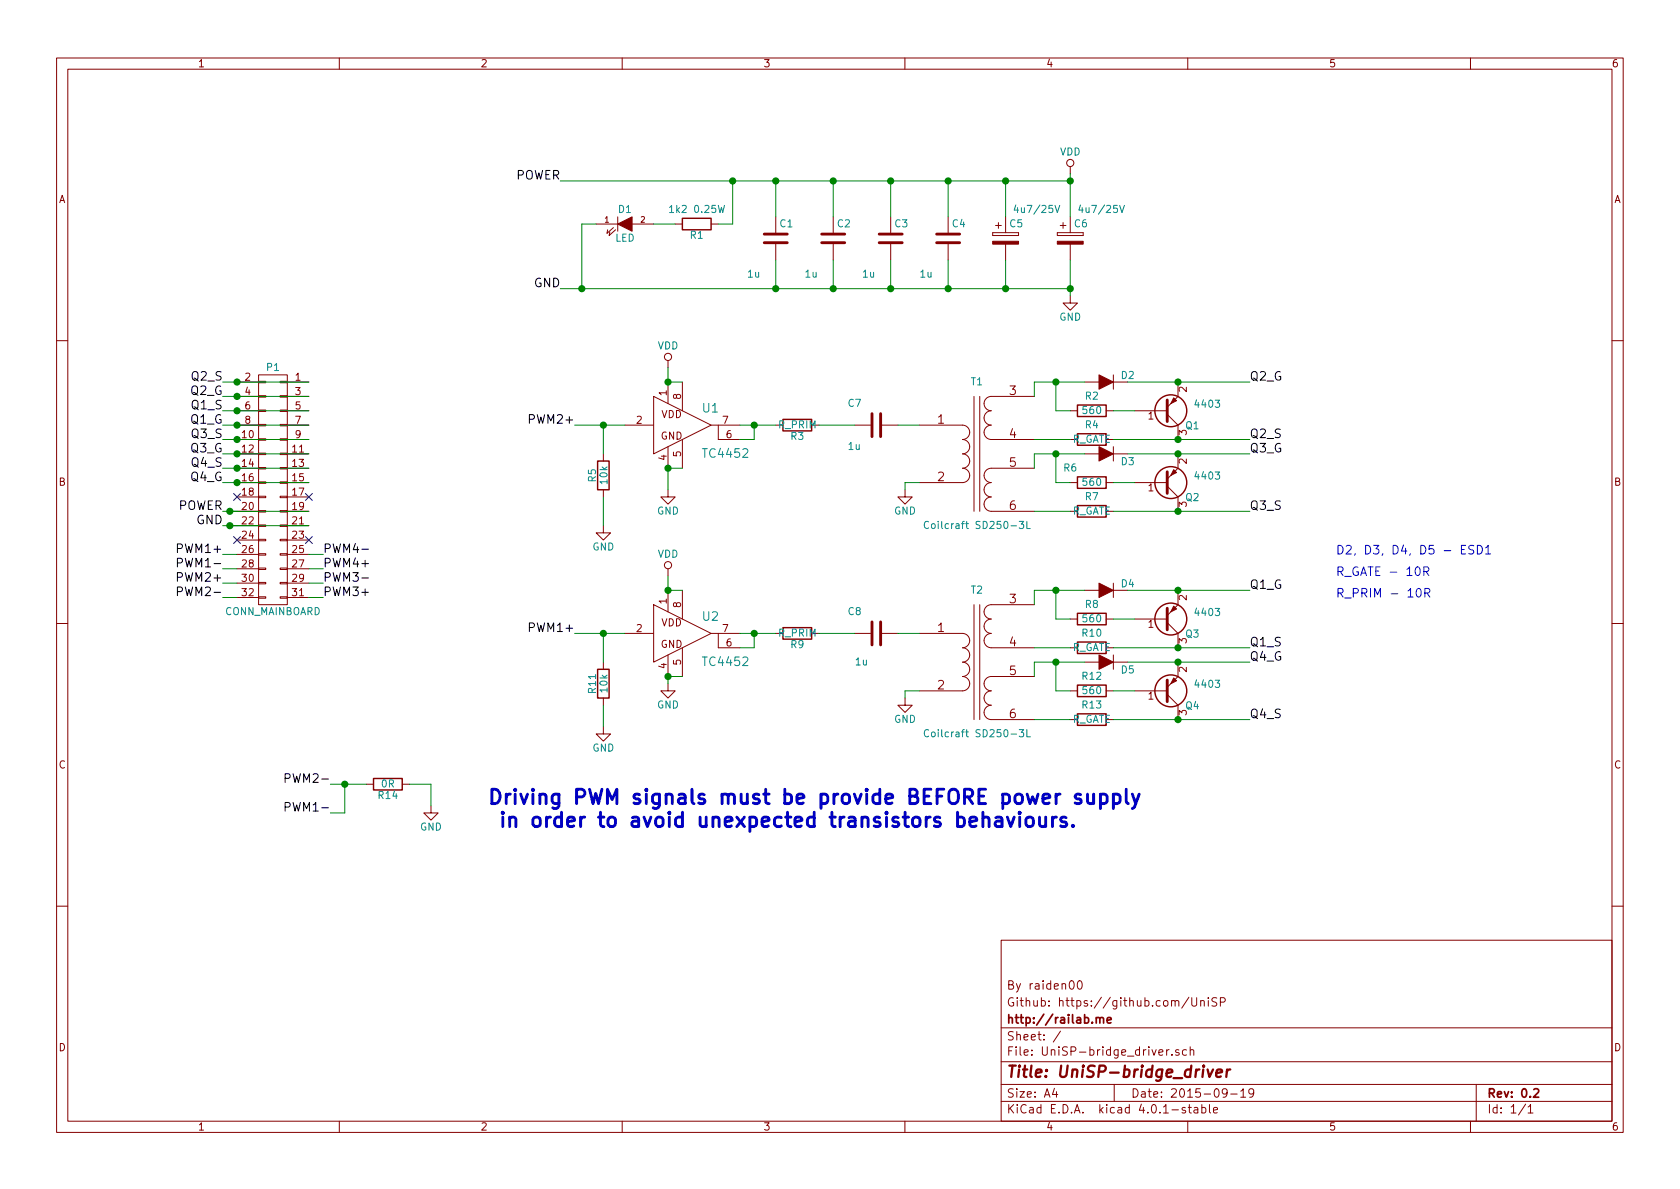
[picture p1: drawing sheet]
EESchema Schematic File Version 2
LIBS:conn
LIBS:device
LIBS:transistors
LIBS:power
LIBS:UniSP-bridge_driver-cache
EELAYER 25 0
EELAYER END
$Descr A4 11693 8268
encoding utf-8
Sheet 1 1
Title "UniSP-bridge_driver"
Date "2015-09-19"
Rev "0.2"
Comp "http://railab.me"
Comment1 "Github: https://github.com/UniSP"
Comment2 "By raiden00"
Comment3 ""
Comment4 ""
$EndDescr
$Comp
L CONN_02X16 P1
U 1 1
P 1900 3400
F 0 "P1" H 1900 4250 50  0000 C CNN
F 1 "CONN_MAINBOARD" H 1900 2550 50  0000 C CNN
F 2 "Pin_Headers:Pin_Header_Angled_2x16" H 1900 2250 60  0001 C CNN
F 3 "" H 1900 2250 60  0000 C CNN
	1    1900 3400
	-1   0    0    -1  
$EndComp
$Comp
L TRANSFO2 T1
U 1 1
P 6800 3150
F 0 "T1" H 6800 3650 50  0000 C CNN
F 1 "Coilcraft SD250-3L" H 6800 2650 50  0000 C CNN
F 2 "UniSP-bridge_driver:Coilcraft-SD250-3L" H 6800 3150 60  0001 C CNN
F 3 "" H 6800 3150 60  0000 C CNN
	1    6800 3150
	1    0    0    -1  
$EndComp
$Comp
L TRANSFO2 T2
U 1 1
P 6800 4600
F 0 "T2" H 6800 5100 50  0000 C CNN
F 1 "Coilcraft SD250-3L" H 6800 4100 50  0000 C CNN
F 2 "UniSP-bridge_driver:Coilcraft-SD250-3L" H 6800 4600 60  0001 C CNN
F 3 "" H 6800 4600 60  0000 C CNN
	1    6800 4600
	1    0    0    -1  
$EndComp
$Comp
L R R3
U 1 1
P 5550 2950
F 0 "R3" V 5630 2950 50  0000 C CNN
F 1 "R_PRIM" V 5550 2950 50  0000 C CNN
F 2 "Resistors_SMD:R_1206_HandSoldering" V 5480 2950 30  0001 C CNN
F 3 "" H 5550 2950 30  0000 C CNN
	1    5550 2950
	0    1    1    0   
$EndComp
$Comp
L C C7
U 1 1
P 6100 2950
F 0 "C7" V 5950 2750 50  0000 L CNN
F 1 "1u" V 6250 2750 50  0000 L CNN
F 2 "Capacitors_SMD:C_1206_HandSoldering" H 6138 2800 30  0001 C CNN
F 3 "" H 6100 2950 60  0000 C CNN
	1    6100 2950
	0    1    1    0   
$EndComp
$Comp
L GND #PWR01
U 1 1
P 6300 3400
F 0 "#PWR01" H 6300 3150 50  0001 C CNN
F 1 "GND" H 6300 3250 50  0000 C CNN
F 2 "" H 6300 3400 60  0000 C CNN
F 3 "" H 6300 3400 60  0000 C CNN
	1    6300 3400
	1    0    0    -1  
$EndComp
$Comp
L TC4420 U2
U 1 1
P 4750 4400
F 0 "U2" H 4945 4515 60  0000 C CNN
F 1 "TC4452" H 5050 4200 60  0000 C CNN
F 2 "Housings_SOIC:SOIC-8_3.9x4.9mm_Pitch1.27mm" H 4750 4400 60  0001 C CNN
F 3 "" H 4750 4400 60  0000 C CNN
	1    4750 4400
	1    0    0    -1  
$EndComp
$Comp
L R R9
U 1 1
P 5550 4400
F 0 "R9" V 5630 4400 50  0000 C CNN
F 1 "R_PRIM" V 5550 4400 50  0000 C CNN
F 2 "Resistors_SMD:R_1206_HandSoldering" V 5480 4400 30  0001 C CNN
F 3 "" H 5550 4400 30  0000 C CNN
	1    5550 4400
	0    1    1    0   
$EndComp
$Comp
L C C8
U 1 1
P 6100 4400
F 0 "C8" V 5950 4200 50  0000 L CNN
F 1 "1u" V 6300 4250 50  0000 L CNN
F 2 "Capacitors_SMD:C_1206_HandSoldering" H 6138 4250 30  0001 C CNN
F 3 "" H 6100 4400 60  0000 C CNN
	1    6100 4400
	0    1    1    0   
$EndComp
$Comp
L GND #PWR02
U 1 1
P 6300 4850
F 0 "#PWR02" H 6300 4600 50  0001 C CNN
F 1 "GND" H 6300 4700 50  0000 C CNN
F 2 "" H 6300 4850 60  0000 C CNN
F 3 "" H 6300 4850 60  0000 C CNN
	1    6300 4850
	1    0    0    -1  
$EndComp
$Comp
L LED D1
U 1 1
P 4350 1550
F 0 "D1" H 4350 1650 50  0000 C CNN
F 1 "LED" H 4350 1450 50  0000 C CNN
F 2 "LEDs:LED-0603" H 4350 1550 60  0001 C CNN
F 3 "" H 4350 1550 60  0000 C CNN
	1    4350 1550
	1    0    0    -1  
$EndComp
$Comp
L R R1
U 1 1
P 4850 1550
F 0 "R1" V 4930 1550 50  0000 C CNN
F 1 "1k2 0.25W" V 4750 1550 50  0000 C CNN
F 2 "Resistors_SMD:R_1206_HandSoldering" V 4780 1550 30  0001 C CNN
F 3 "" H 4850 1550 30  0000 C CNN
	1    4850 1550
	0    1    1    0   
$EndComp
$Comp
L C C1
U 1 1
P 5400 1650
F 0 "C1" H 5425 1750 50  0000 L CNN
F 1 "1u" H 5200 1400 50  0000 L CNN
F 2 "Capacitors_SMD:C_1206_HandSoldering" H 5438 1500 30  0001 C CNN
F 3 "" H 5400 1650 60  0000 C CNN
	1    5400 1650
	1    0    0    -1  
$EndComp
$Comp
L C C2
U 1 1
P 5800 1650
F 0 "C2" H 5825 1750 50  0000 L CNN
F 1 "1u" H 5600 1400 50  0000 L CNN
F 2 "Capacitors_SMD:C_1206_HandSoldering" H 5838 1500 30  0001 C CNN
F 3 "" H 5800 1650 60  0000 C CNN
	1    5800 1650
	1    0    0    -1  
$EndComp
$Comp
L CP C5
U 1 1
P 7000 1650
F 0 "C5" H 7025 1750 50  0000 L CNN
F 1 "4u7/25V" H 7050 1850 50  0000 L CNN
F 2 "Capacitors_Tantalum_SMD:TantalC_SizeB_EIA-3528_HandSoldering" H 7038 1500 30  0001 C CNN
F 3 "" H 7000 1650 60  0000 C CNN
	1    7000 1650
	1    0    0    -1  
$EndComp
$Comp
L CP C6
U 1 1
P 7450 1650
F 0 "C6" H 7475 1750 50  0000 L CNN
F 1 "4u7/25V" H 7500 1850 50  0000 L CNN
F 2 "Capacitors_Tantalum_SMD:TantalC_SizeB_EIA-3528_HandSoldering" H 7488 1500 30  0001 C CNN
F 3 "" H 7450 1650 60  0000 C CNN
	1    7450 1650
	1    0    0    -1  
$EndComp
$Comp
L VDD #PWR03
U 1 1
P 7450 1200
F 0 "#PWR03" H 7450 1050 50  0001 C CNN
F 1 "VDD" H 7450 1350 50  0000 C CNN
F 2 "" H 7450 1200 60  0000 C CNN
F 3 "" H 7450 1200 60  0000 C CNN
	1    7450 1200
	1    0    0    -1  
$EndComp
$Comp
L GND #PWR04
U 1 1
P 7450 2050
F 0 "#PWR04" H 7450 1800 50  0001 C CNN
F 1 "GND" H 7450 1900 50  0000 C CNN
F 2 "" H 7450 2050 60  0000 C CNN
F 3 "" H 7450 2050 60  0000 C CNN
	1    7450 2050
	1    0    0    -1  
$EndComp
$Comp
L VDD #PWR05
U 1 1
P 4650 2550
F 0 "#PWR05" H 4650 2400 50  0001 C CNN
F 1 "VDD" H 4650 2700 50  0000 C CNN
F 2 "" H 4650 2550 60  0000 C CNN
F 3 "" H 4650 2550 60  0000 C CNN
	1    4650 2550
	1    0    0    -1  
$EndComp
$Comp
L VDD #PWR06
U 1 1
P 4650 4000
F 0 "#PWR06" H 4650 3850 50  0001 C CNN
F 1 "VDD" H 4650 4150 50  0000 C CNN
F 2 "" H 4650 4000 60  0000 C CNN
F 3 "" H 4650 4000 60  0000 C CNN
	1    4650 4000
	1    0    0    -1  
$EndComp
$Comp
L GND #PWR07
U 1 1
P 4650 3400
F 0 "#PWR07" H 4650 3150 50  0001 C CNN
F 1 "GND" H 4650 3250 50  0000 C CNN
F 2 "" H 4650 3400 60  0000 C CNN
F 3 "" H 4650 3400 60  0000 C CNN
	1    4650 3400
	1    0    0    -1  
$EndComp
$Comp
L GND #PWR08
U 1 1
P 4650 4750
F 0 "#PWR08" H 4650 4500 50  0001 C CNN
F 1 "GND" H 4650 4600 50  0000 C CNN
F 2 "" H 4650 4750 60  0000 C CNN
F 3 "" H 4650 4750 60  0000 C CNN
	1    4650 4750
	1    0    0    -1  
$EndComp
$Comp
L D D2
U 1 1
P 7700 2650
F 0 "D2" H 7550 2600 50  0000 C CNN
F 1 "ESD1" H 7700 2550 50  0001 C CNN
F 2 "Diodes_SMD:SMA_Handsoldering" H 7700 2650 60  0001 C CNN
F 3 "" H 7700 2650 60  0000 C CNN
	1    7700 2650
	-1   0    0    1   
$EndComp
$Comp
L R R4
U 1 1
P 7600 3050
F 0 "R4" V 7500 3050 50  0000 C CNN
F 1 "R_GATE" V 7600 3050 50  0000 C CNN
F 2 "Resistors_SMD:R_1206_HandSoldering" V 7530 3050 30  0001 C CNN
F 3 "" H 7600 3050 30  0000 C CNN
	1    7600 3050
	0    1    1    0   
$EndComp
$Comp
L R R2
U 1 1
P 7600 2850
F 0 "R2" V 7500 2850 50  0000 C CNN
F 1 "560" V 7600 2850 50  0000 C CNN
F 2 "Resistors_SMD:R_1206_HandSoldering" V 7530 2850 30  0001 C CNN
F 3 "" H 7600 2850 30  0000 C CNN
	1    7600 2850
	0    1    1    0   
$EndComp
$Comp
L Q_PNP_BEC Q1
U 1 1
P 8100 2850
F 0 "Q1" H 8350 2950 50  0000 R CNN
F 1 "4403" H 8500 2800 50  0000 R CNN
F 2 "Housings_SOT-23_SOT-143_TSOT-6:SOT-23_Handsoldering" H 8300 2950 29  0001 C CNN
F 3 "" H 8100 2850 60  0000 C CNN
	1    8100 2850
	1    0    0    1   
$EndComp
$Comp
L D D3
U 1 1
P 7700 3150
F 0 "D3" H 7550 3200 50  0000 C CNN
F 1 "ESD1" H 7500 3250 50  0001 C CNN
F 2 "Diodes_SMD:SMA_Handsoldering" H 7700 3150 60  0001 C CNN
F 3 "" H 7700 3150 60  0000 C CNN
	1    7700 3150
	-1   0    0    1   
$EndComp
$Comp
L R R7
U 1 1
P 7600 3550
F 0 "R7" V 7500 3550 50  0000 C CNN
F 1 "R_GATE" V 7600 3550 50  0000 C CNN
F 2 "Resistors_SMD:R_1206_HandSoldering" V 7530 3550 30  0001 C CNN
F 3 "" H 7600 3550 30  0000 C CNN
	1    7600 3550
	0    1    1    0   
$EndComp
$Comp
L R R6
U 1 1
P 7600 3350
F 0 "R6" V 7500 3200 50  0000 C CNN
F 1 "560" V 7600 3350 50  0000 C CNN
F 2 "Resistors_SMD:R_1206_HandSoldering" V 7530 3350 30  0001 C CNN
F 3 "" H 7600 3350 30  0000 C CNN
	1    7600 3350
	0    1    1    0   
$EndComp
$Comp
L Q_PNP_BEC Q2
U 1 1
P 8100 3350
F 0 "Q2" H 8350 3450 50  0000 R CNN
F 1 "4403" H 8500 3300 50  0000 R CNN
F 2 "Housings_SOT-23_SOT-143_TSOT-6:SOT-23_Handsoldering" H 8300 3450 29  0001 C CNN
F 3 "" H 8100 3350 60  0000 C CNN
	1    8100 3350
	1    0    0    1   
$EndComp
$Comp
L D D4
U 1 1
P 7700 4100
F 0 "D4" H 7550 4050 50  0000 C CNN
F 1 "ESD1" H 7700 4000 50  0001 C CNN
F 2 "Diodes_SMD:SMA_Handsoldering" H 7700 4100 60  0001 C CNN
F 3 "" H 7700 4100 60  0000 C CNN
	1    7700 4100
	-1   0    0    1   
$EndComp
$Comp
L R R10
U 1 1
P 7600 4500
F 0 "R10" V 7500 4500 50  0000 C CNN
F 1 "R_GATE" V 7600 4500 50  0000 C CNN
F 2 "Resistors_SMD:R_1206_HandSoldering" V 7530 4500 30  0001 C CNN
F 3 "" H 7600 4500 30  0000 C CNN
	1    7600 4500
	0    1    1    0   
$EndComp
$Comp
L R R8
U 1 1
P 7600 4300
F 0 "R8" V 7500 4300 50  0000 C CNN
F 1 "560" V 7600 4300 50  0000 C CNN
F 2 "Resistors_SMD:R_1206_HandSoldering" V 7530 4300 30  0001 C CNN
F 3 "" H 7600 4300 30  0000 C CNN
	1    7600 4300
	0    1    1    0   
$EndComp
$Comp
L Q_PNP_BEC Q3
U 1 1
P 8100 4300
F 0 "Q3" H 8350 4400 50  0000 R CNN
F 1 "4403" H 8500 4250 50  0000 R CNN
F 2 "Housings_SOT-23_SOT-143_TSOT-6:SOT-23_Handsoldering" H 8300 4400 29  0001 C CNN
F 3 "" H 8100 4300 60  0000 C CNN
	1    8100 4300
	1    0    0    1   
$EndComp
$Comp
L D D5
U 1 1
P 7700 4600
F 0 "D5" H 7550 4650 50  0000 C CNN
F 1 "ESD1" H 7850 4650 50  0001 C CNN
F 2 "Diodes_SMD:SMA_Handsoldering" H 7700 4600 60  0001 C CNN
F 3 "" H 7700 4600 60  0000 C CNN
	1    7700 4600
	-1   0    0    1   
$EndComp
$Comp
L R R13
U 1 1
P 7600 5000
F 0 "R13" V 7500 5000 50  0000 C CNN
F 1 "R_GATE" V 7600 5000 50  0000 C CNN
F 2 "Resistors_SMD:R_1206_HandSoldering" V 7530 5000 30  0001 C CNN
F 3 "" H 7600 5000 30  0000 C CNN
	1    7600 5000
	0    1    1    0   
$EndComp
$Comp
L R R12
U 1 1
P 7600 4800
F 0 "R12" V 7500 4800 50  0000 C CNN
F 1 "560" V 7600 4800 50  0000 C CNN
F 2 "Resistors_SMD:R_1206_HandSoldering" V 7530 4800 30  0001 C CNN
F 3 "" H 7600 4800 30  0000 C CNN
	1    7600 4800
	0    1    1    0   
$EndComp
$Comp
L Q_PNP_BEC Q4
U 1 1
P 8100 4800
F 0 "Q4" H 8350 4900 50  0000 R CNN
F 1 "4403" H 8500 4750 50  0000 R CNN
F 2 "Housings_SOT-23_SOT-143_TSOT-6:SOT-23_Handsoldering" H 8300 4900 29  0001 C CNN
F 3 "" H 8100 4800 60  0000 C CNN
	1    8100 4800
	1    0    0    1   
$EndComp
$Comp
L GND #PWR09
U 1 1
P 3000 5600
F 0 "#PWR09" H 3000 5350 50  0001 C CNN
F 1 "GND" H 3000 5450 50  0000 C CNN
F 2 "" H 3000 5600 60  0000 C CNN
F 3 "" H 3000 5600 60  0000 C CNN
	1    3000 5600
	1    0    0    -1  
$EndComp
NoConn ~ 2150 3750
NoConn ~ 1650 3750
NoConn ~ 2150 3450
NoConn ~ 1650 3450
$Comp
L TC4420 U1
U 1 1
P 4750 2950
F 0 "U1" H 4945 3065 60  0000 C CNN
F 1 "TC4452" H 5050 2750 60  0000 C CNN
F 2 "Housings_SOIC:SOIC-8_3.9x4.9mm_Pitch1.27mm" H 4750 2950 60  0001 C CNN
F 3 "" H 4750 2950 60  0000 C CNN
	1    4750 2950
	1    0    0    -1  
$EndComp
$Comp
L R R14
U 1 1
P 2700 5450
F 0 "R14" V 2780 5450 50  0000 C CNN
F 1 "0R" V 2700 5450 50  0000 C CNN
F 2 "Resistors_SMD:R_0805_HandSoldering" V 2630 5450 30  0001 C CNN
F 3 "" H 2700 5450 30  0000 C CNN
	1    2700 5450
	0    1    1    0   
$EndComp
$Comp
L R R5
U 1 1
P 4200 3300
F 0 "R5" V 4280 3300 50  0000 C CNN
F 1 "10k" V 4200 3300 50  0000 C CNN
F 2 "Resistors_SMD:R_0805_HandSoldering" V 4130 3300 30  0001 C CNN
F 3 "" H 4200 3300 30  0000 C CNN
	1    4200 3300
	-1   0    0    1   
$EndComp
$Comp
L R R11
U 1 1
P 4200 4750
F 0 "R11" V 4280 4750 50  0000 C CNN
F 1 "10k" V 4200 4750 50  0000 C CNN
F 2 "Resistors_SMD:R_0805_HandSoldering" V 4130 4750 30  0001 C CNN
F 3 "" H 4200 4750 30  0000 C CNN
	1    4200 4750
	-1   0    0    1   
$EndComp
$Comp
L GND #PWR010
U 1 1
P 4200 5050
F 0 "#PWR010" H 4200 4800 50  0001 C CNN
F 1 "GND" H 4200 4900 50  0000 C CNN
F 2 "" H 4200 5050 60  0000 C CNN
F 3 "" H 4200 5050 60  0000 C CNN
	1    4200 5050
	1    0    0    -1  
$EndComp
$Comp
L GND #PWR011
U 1 1
P 4200 3650
F 0 "#PWR011" H 4200 3400 50  0001 C CNN
F 1 "GND" H 4200 3500 50  0000 C CNN
F 2 "" H 4200 3650 60  0000 C CNN
F 3 "" H 4200 3650 60  0000 C CNN
	1    4200 3650
	1    0    0    -1  
$EndComp
$Comp
L C C3
U 1 1
P 6200 1650
F 0 "C3" H 6225 1750 50  0000 L CNN
F 1 "1u" H 6000 1400 50  0000 L CNN
F 2 "Capacitors_SMD:C_1206_HandSoldering" H 6238 1500 30  0001 C CNN
F 3 "" H 6200 1650 60  0000 C CNN
	1    6200 1650
	1    0    0    -1  
$EndComp
$Comp
L C C4
U 1 1
P 6600 1650
F 0 "C4" H 6625 1750 50  0000 L CNN
F 1 "1u" H 6400 1400 50  0000 L CNN
F 2 "Capacitors_SMD:C_1206_HandSoldering" H 6638 1500 30  0001 C CNN
F 3 "" H 6600 1650 60  0000 C CNN
	1    6600 1650
	1    0    0    -1  
$EndComp
Text Notes 9300 3850 0    60   ~ 0
D2, D3, D4, D5 - ESD1
Text Notes 3400 5750 0    100  ~ 20
Driving PWM signals must be provide BEFORE power supply\n in order to avoid unexpected transistors behaviours.
Text Notes 9300 4000 0    60   ~ 0
R_GATE - 10R
Text Notes 9300 4150 0    60   ~ 0
R_PRIM - 10R
Text Label 1550 2650 2    60   ~ 0
Q2_S
Text Label 1550 2750 2    60   ~ 0
Q2_G
Text Label 1550 2850 2    60   ~ 0
Q1_S
Text Label 1550 2950 2    60   ~ 0
Q1_G
Text Label 1550 3050 2    60   ~ 0
Q3_S
Text Label 1550 3150 2    60   ~ 0
Q3_G
Text Label 1550 3250 2    60   ~ 0
Q4_S
Text Label 1550 3350 2    60   ~ 0
Q4_G
Text Label 1550 3550 2    60   ~ 0
POWER
Text Label 1550 3650 2    60   ~ 0
GND
Text Label 1550 3850 2    60   ~ 0
PWM1+
Text Label 1550 3950 2    60   ~ 0
PWM1-
Text Label 1550 4050 2    60   ~ 0
PWM2+
Text Label 1550 4150 2    60   ~ 0
PWM2-
Text Label 2250 3850 0    60   ~ 0
PWM4-
Text Label 2250 3950 0    60   ~ 0
PWM4+
Text Label 2250 4050 0    60   ~ 0
PWM3-
Text Label 2250 4150 0    60   ~ 0
PWM3+
Text Label 2300 5450 2    60   ~ 0
PWM2-
Text Label 2300 5650 2    60   ~ 0
PWM1-
Text Label 4000 4400 2    60   ~ 0
PWM1+
Text Label 4000 2950 2    60   ~ 0
PWM2+
Text Label 8700 2650 0    60   ~ 0
Q2_G
Text Label 8700 3050 0    60   ~ 0
Q2_S
Text Label 8700 3150 0    60   ~ 0
Q3_G
Text Label 8700 3550 0    60   ~ 0
Q3_S
Text Label 8700 4100 0    60   ~ 0
Q1_G
Text Label 8700 4500 0    60   ~ 0
Q1_S
Text Label 8700 4600 0    60   ~ 0
Q4_G
Text Label 8700 5000 0    60   ~ 0
Q4_S
Text Label 3900 2000 2    60   ~ 0
GND
Text Label 3900 1250 2    60   ~ 0
POWER
Wire Wire Line
	6400 3350 6300 3350
Wire Wire Line
	6300 3350 6300 3400
Wire Wire Line
	6400 4800 6300 4800
Wire Wire Line
	6300 4800 6300 4850
Wire Wire Line
	5400 1800 5400 2000
Wire Wire Line
	4150 1550 4050 1550
Wire Wire Line
	7200 2650 7200 2750
Wire Wire Line
	7200 2650 7550 2650
Connection ~ 8200 2650
Connection ~ 8200 3050
Wire Wire Line
	7200 3150 7550 3150
Wire Wire Line
	7850 3150 8700 3150
Connection ~ 8200 3150
Connection ~ 8200 3550
Wire Wire Line
	7200 3250 7200 3150
Connection ~ 8200 4100
Connection ~ 8200 4500
Connection ~ 8200 4600
Connection ~ 8200 5000
Wire Wire Line
	7200 4200 7200 4100
Wire Wire Line
	7200 4600 7200 4700
Wire Wire Line
	1550 2950 2150 2950
Wire Wire Line
	1550 3050 2150 3050
Wire Wire Line
	1550 3150 2150 3150
Wire Wire Line
	1550 3250 2150 3250
Wire Wire Line
	1550 3350 2150 3350
Wire Wire Line
	1650 3850 1550 3850
Wire Wire Line
	1650 3950 1550 3950
Wire Wire Line
	1650 4050 1550 4050
Wire Wire Line
	1650 4150 1550 4150
Wire Wire Line
	2250 3850 2150 3850
Wire Wire Line
	2250 3950 2150 3950
Wire Wire Line
	2250 4050 2150 4050
Wire Wire Line
	2250 4150 2150 4150
Wire Wire Line
	1550 2850 2150 2850
Wire Wire Line
	1550 2750 2150 2750
Wire Wire Line
	1550 2650 2150 2650
Connection ~ 1650 2650
Connection ~ 1650 2750
Connection ~ 1650 2850
Connection ~ 1650 2950
Connection ~ 1650 3050
Connection ~ 1650 3150
Connection ~ 1650 3250
Connection ~ 1650 3350
Wire Wire Line
	1550 3550 1650 3550
Wire Wire Line
	1550 3650 1650 3650
Wire Wire Line
	2150 3550 1600 3550
Connection ~ 1600 3550
Wire Wire Line
	2150 3650 1600 3650
Connection ~ 1600 3650
Wire Wire Line
	2300 5650 2400 5650
Wire Wire Line
	4750 3250 4650 3250
Wire Wire Line
	4650 3250 4650 3400
Wire Wire Line
	4750 2650 4650 2650
Wire Wire Line
	4650 2650 4650 2550
Connection ~ 4650 2650
Connection ~ 4650 3250
Wire Wire Line
	4650 4750 4650 4700
Wire Wire Line
	4650 4700 4750 4700
Connection ~ 4650 4700
Wire Wire Line
	4650 4100 4650 4000
Wire Wire Line
	4650 4100 4750 4100
Connection ~ 4650 4100
Wire Wire Line
	3900 2000 7450 2000
Wire Wire Line
	7450 1800 7450 2050
Connection ~ 7450 2000
Wire Wire Line
	3900 1250 7450 1250
Wire Wire Line
	7450 1200 7450 1500
Wire Wire Line
	7000 1500 7000 1250
Connection ~ 7000 1250
Wire Wire Line
	7000 1800 7000 2000
Connection ~ 7000 2000
Wire Wire Line
	6600 1800 6600 2000
Connection ~ 6600 2000
Wire Wire Line
	6600 1250 6600 1500
Connection ~ 6600 1250
Wire Wire Line
	6200 1250 6200 1500
Connection ~ 6200 1250
Wire Wire Line
	6200 1800 6200 2000
Connection ~ 6200 2000
Wire Wire Line
	5800 1800 5800 2000
Connection ~ 5800 2000
Wire Wire Line
	5800 1250 5800 1500
Connection ~ 5800 1250
Wire Wire Line
	5400 1250 5400 1500
Connection ~ 5400 1250
Connection ~ 5400 2000
Wire Wire Line
	5100 1550 5100 1250
Connection ~ 5100 1250
Wire Wire Line
	4050 1550 4050 2000
Connection ~ 4050 2000
Wire Wire Line
	4550 1550 4700 1550
Connection ~ 7450 1250
Wire Wire Line
	5700 2950 5950 2950
Wire Wire Line
	6250 2950 6400 2950
Wire Wire Line
	5150 2950 5400 2950
Wire Wire Line
	5150 3050 5250 3050
Wire Wire Line
	5250 3050 5250 2950
Connection ~ 5250 2950
Wire Wire Line
	4000 2950 4350 2950
Wire Wire Line
	4200 2950 4200 3150
Connection ~ 4200 2950
Wire Wire Line
	4200 3450 4200 3650
Wire Wire Line
	7850 2650 8700 2650
Wire Wire Line
	7350 2850 7350 2650
Connection ~ 7350 2650
Wire Wire Line
	7750 2850 7900 2850
Wire Wire Line
	7350 3350 7350 3150
Connection ~ 7350 3150
Wire Wire Line
	7750 3350 7900 3350
Wire Wire Line
	7200 3550 7450 3550
Wire Wire Line
	7750 3550 8700 3550
Wire Wire Line
	7200 4100 7550 4100
Wire Wire Line
	7850 4100 8700 4100
Wire Wire Line
	7200 4600 7550 4600
Wire Wire Line
	7350 4800 7350 4600
Connection ~ 7350 4600
Wire Wire Line
	7850 4600 8700 4600
Wire Wire Line
	7200 5000 7450 5000
Wire Wire Line
	7750 4500 8700 4500
Wire Wire Line
	7200 4500 7450 4500
Wire Wire Line
	7350 4300 7350 4100
Connection ~ 7350 4100
Wire Wire Line
	7750 4300 7900 4300
Wire Wire Line
	7750 5000 8700 5000
Wire Wire Line
	7750 4800 7900 4800
Wire Wire Line
	7200 3050 7450 3050
Wire Wire Line
	7750 3050 8700 3050
Wire Wire Line
	6250 4400 6400 4400
Wire Wire Line
	5700 4400 5950 4400
Wire Wire Line
	4000 4400 4350 4400
Wire Wire Line
	4200 4400 4200 4600
Connection ~ 4200 4400
Wire Wire Line
	4200 4900 4200 5050
Wire Wire Line
	2850 5450 3000 5450
Wire Wire Line
	3000 5450 3000 5600
Wire Wire Line
	2300 5450 2550 5450
Wire Wire Line
	2400 5650 2400 5450
Connection ~ 2400 5450
Wire Wire Line
	5150 4400 5400 4400
Wire Wire Line
	5150 4500 5250 4500
Wire Wire Line
	5250 4500 5250 4400
Connection ~ 5250 4400
Wire Wire Line
	7450 4300 7350 4300
Wire Wire Line
	7450 4800 7350 4800
Wire Wire Line
	5100 1550 5000 1550
Wire Wire Line
	7450 2850 7350 2850
Wire Wire Line
	7450 3350 7350 3350
$EndSCHEMATC
